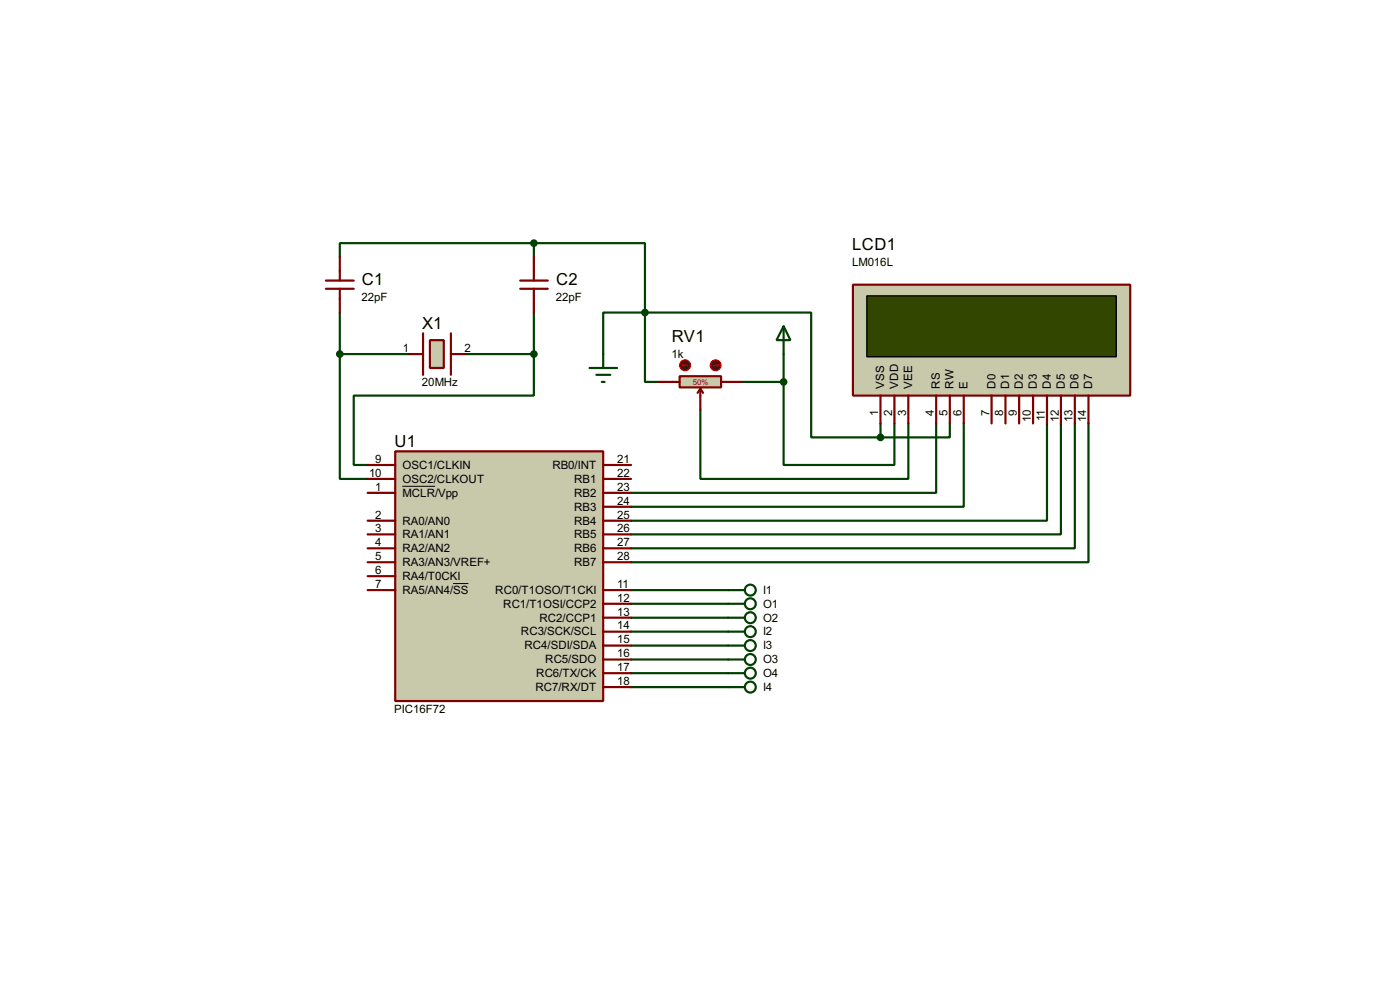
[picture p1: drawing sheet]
<svg xmlns="http://www.w3.org/2000/svg" width="256mm" height="180mm" viewBox="0 0 256 180" stroke-linecap="round" stroke-linejoin="round" font-family="sans-serif">
<g fill="none" stroke="#004000" stroke-width=".4">
<path d="M62.3 57.2v7.6M97.8 44.5h-35.5v2.5M97.8 44.5h20.4v12.7M97.8 44.5v2.5M97.8 57.2v7.6M118.2 57.2h-7.7v7.6M118.2 57.2h30.4v22.9h12.7M118.2 57.2v12.7h2.5M62.3 64.8v22.9h5.1M62.3 64.8h12.7M85.1 64.8h12.7M97.8 64.8v7.6h-33v12.7h2.6"/>
<path d="M128.3 75v12.7h38.1v-10.2M135.9 69.9h7.7M143.6 69.9v15.2h20.3v-7.6M143.6 64.8v5.1M161.3 77.5v2.6M171.5 77.5v12.7h-55.9M174 77.5v2.6h-12.7M176.6 77.5v15.3h-61M191.8 77.5v17.8h-76.2M194.4 77.5v20.3h-78.8M196.9 77.5v22.9h-81.3M199.4 77.5v25.4h-83.8"/>
<path d="M115.6 108h17.8M115.6 110.5h17.8M115.6 113.1h17.8M115.6 115.6h17.8M115.6 118.2h17.8M115.6 120.7h17.8M115.6 123.2h17.8M115.6 125.8h17.8"/>
</g>
<path d="M72.4 82.6h38.1v45.7h-38.1z" fill="#c8c8aa" stroke="#800000" stroke-width=".4"/>
<g fill="none" stroke="#800000" stroke-width=".4">
<path d="M67.4 95.3h5M67.4 97.8h5M67.4 85.1h5M67.4 87.7h5M67.4 90.2h5M110.5 95.3h5.1M110.5 97.8h5.1M110.5 85.1h5.1M110.5 87.7h5.1M110.5 92.8h5.1M110.5 90.2h5.1M67.4 100.4h5"/>
<path d="M67.4 105.5h5M67.4 108h5M67.4 102.9h5M110.5 100.4h5.1M110.5 108h5.1M110.5 110.5h5.1M110.5 113.1h5.1M110.5 115.6h5.1M110.5 102.9h5.1M110.5 118.2h5.1M110.5 125.8h5.1M110.5 123.2h5.1"/>
<path d="M110.5 120.7h5.1"/>
</g>
<path d="M73.7 89h6M83 106.8h2.8" fill="none" stroke="#000" stroke-width=".18"/>
<path d="M156.3 52.1h50.8v20.3h-50.8z" fill="#c8c8aa" stroke="#800000" stroke-width=".4"/>
<path d="M158.8 54.2h45.7v11.1h-45.7z" fill="#324600" stroke="#000" stroke-width=".25"/>
<g fill="none" stroke="#800000" stroke-width=".4">
<path d="M161.3 72.4v5.1M163.9 72.4v5.1M166.4 72.4v5.1M171.5 72.4v5.1M174 72.4v5.1M176.6 72.4v5.1M181.7 72.4v5.1M184.2 72.4v5.1M186.7 72.4v5.1M189.3 72.4v5.1M191.8 72.4v5.1M194.4 72.4v5.1"/>
<path d="M196.9 72.4v5.1M199.4 72.4v5.1"/>
</g>
<path d="M108 67.4h5.1M109.3 68.6h2.5M110.3 69.9h.5M110.5 64.8v2.6" fill="none" stroke="#004000" stroke-width=".4"/>
<circle cx="161.3" cy="80.1" r=".5" fill="#004000" stroke="#004000" stroke-width=".4"/>
<path d="M124.5 68.9h7.6v2h-7.6z" fill="#c8c8aa" stroke="#800000" stroke-width=".4"/>
<path d="M120.7 69.9h3.8M128.3 71.2l-.5 .7M128.3 71.2l.5 .7M128.3 71.2v3.8M132.1 69.9h3.8" fill="none" stroke="#800000" stroke-width=".4"/>
<circle cx="131.1" cy="66.9" r="1" fill="#400000" stroke="#f00" stroke-width=".2"/>
<path d="M130.6 66.9h1M131.4 66.6l.2 .3M131.6 66.9l-.2 .2" fill="none" stroke="#f00" stroke-width=".2"/>
<circle cx="125.5" cy="66.9" r="1" fill="#400000" stroke="#f00" stroke-width=".2"/>
<path d="M125 66.9l.3 .2M125 66.9h1M125.3 66.6l-.3 .3" fill="none" stroke="#f00" stroke-width=".2"/>
<g fill="#004000" stroke="#004000" stroke-width=".4">
<circle cx="118.1" cy="57.2" r=".5"/>
<circle cx="143.5" cy="69.9" r=".5"/>
</g>
<path d="M143.6 59.7l1.2 2.6h-2.5zM143.6 59.7v5.1" fill="none" stroke="#004000" stroke-width=".4"/>
<path d="M77.5 61v7.6M82.6 61v7.6" fill="none" stroke="#800000" stroke-width=".4"/>
<path d="M78.8 62.3h2.5v5.1h-2.5z" fill="#c8c8aa" stroke="#800000" stroke-width=".4"/>
<path d="M59.7 52.9h5.1M59.7 51.4h5.1M62.3 47v4.4M62.3 52.9v4.3M95.3 52.9h5.1M95.3 51.4h5.1M97.8 47v4.4M97.8 52.9v4.3M75 64.8h2.5M82.6 64.8h2.5" fill="none" stroke="#800000" stroke-width=".4"/>
<g fill="#004000" stroke="#004000" stroke-width=".4">
<circle cx="62.2" cy="64.8" r=".5"/>
<circle cx="97.8" cy="64.8" r=".5"/>
<circle cx="97.8" cy="44.5" r=".5"/>
</g>
<g fill="none" stroke="#004000" stroke-width=".4">
<path d="M133.4 108h3.1M133.4 110.5h3.1M133.4 113.1h3.1M133.4 115.6h3.1M133.4 118.2h3.1M133.4 120.7h3.1M133.4 123.2h3.1M133.4 125.8h3.1"/>
<circle cx="137.4" cy="118.2" r="1"/>
<circle cx="137.4" cy="113.1" r="1"/>
<circle cx="137.4" cy="108" r="1"/>
<circle cx="137.4" cy="115.6" r="1"/>
<circle cx="137.4" cy="110.5" r="1"/>
<circle cx="137.4" cy="125.8" r="1"/>
<circle cx="137.4" cy="120.7" r="1"/>
<circle cx="137.4" cy="123.2" r="1"/>
</g>
<g font-size="3.4">
<text x="156.1" y="45.8">LCD1</text>
<text x="66.3" y="52.1">C1</text>
<text x="101.9" y="52.1">C2</text>
<text x="77.4" y="60.2">X1</text>
<text x="123.1" y="62.5">RV1</text>
<text x="72.3" y="81.8">U1</text>
</g>
<g font-size="2.4">
<text x="156.1" y="48.7">LM016L</text>
<text x="66.3" y="55">22pF</text>
<text x="101.9" y="55">22pF</text>
<text x="73.8" y="64.4">1</text>
<text x="85.1" y="64.4">2</text>
<text x="123" y="65.5">1k</text>
<text x="77.3" y="70.7">20MHz</text>
<text x="162" y="71.1" transform="rotate(-90 162 71.1)">VSS</text>
<text x="164.6" y="71.1" transform="rotate(-90 164.6 71.1)">VDD</text>
<text x="167.1" y="71.1" transform="rotate(-90 167.1 71.1)">VEE</text>
<text x="172.2" y="71.1" transform="rotate(-90 172.2 71.1)">RS</text>
<text x="174.7" y="71.1" transform="rotate(-90 174.7 71.1)">RW</text>
<text x="177.3" y="71.1" transform="rotate(-90 177.3 71.1)">E</text>
<text x="182.4" y="71.1" transform="rotate(-90 182.4 71.1)">D0</text>
<text x="184.9" y="71.1" transform="rotate(-90 184.9 71.1)">D1</text>
<text x="187.4" y="71.1" transform="rotate(-90 187.4 71.1)">D2</text>
<text x="190" y="71.1" transform="rotate(-90 190 71.1)">D3</text>
<text x="192.5" y="71.1" transform="rotate(-90 192.5 71.1)">D4</text>
<text x="195.1" y="71.1" transform="rotate(-90 195.1 71.1)">D5</text>
<text x="197.6" y="71.1" transform="rotate(-90 197.6 71.1)">D6</text>
<text x="200.1" y="71.1" transform="rotate(-90 200.1 71.1)">D7</text>
<text x="160.9" y="76.1" transform="rotate(-90 160.9 76.1)">1</text>
<text x="163.5" y="76.1" transform="rotate(-90 163.5 76.1)">2</text>
<text x="166" y="76.1" transform="rotate(-90 166 76.1)">3</text>
<text x="171.1" y="76.1" transform="rotate(-90 171.1 76.1)">4</text>
<text x="173.6" y="76.1" transform="rotate(-90 173.6 76.1)">5</text>
<text x="176.2" y="76.1" transform="rotate(-90 176.2 76.1)">6</text>
<text x="181.3" y="76.1" transform="rotate(-90 181.3 76.1)">7</text>
<text x="183.8" y="76.1" transform="rotate(-90 183.8 76.1)">8</text>
<text x="186.3" y="76.1" transform="rotate(-90 186.3 76.1)">9</text>
<text x="188.9" y="77.3" transform="rotate(-90 188.9 77.3)">10</text>
<text x="191.4" y="77.1" transform="rotate(-90 191.4 77.1)">11</text>
<text x="194" y="77.3" transform="rotate(-90 194 77.3)">12</text>
<text x="196.5" y="77.3" transform="rotate(-90 196.5 77.3)">13</text>
<text x="199" y="77.3" transform="rotate(-90 199 77.3)">14</text>
<text x="67.6" y="87.3">10</text>
<text x="68.8" y="84.7">9</text>
<text x="68.8" y="89.8">1</text>
<text x="73.7" y="85.8">OSC1/CLKIN</text>
<text x="73.7" y="88.4">OSC2/CLKOUT</text>
<text x="101.2" y="85.8">RB0/INT</text>
<text x="105.2" y="88.4">RB1</text>
<text x="113.1" y="89.8">23</text>
<text x="113.1" y="87.3">22</text>
<text x="113.1" y="84.7">21</text>
<text x="68.8" y="94.9">2</text>
<text x="73.7" y="90.9">MCLR/Vpp</text>
<text x="105.2" y="93.5">RB3</text>
<text x="105.2" y="90.9">RB2</text>
<text x="113.1" y="94.9">25</text>
<text x="113.1" y="92.4">24</text>
<text x="68.8" y="97.4">3</text>
<text x="68.8" y="100">4</text>
<text x="73.7" y="96">RA0/AN0</text>
<text x="73.7" y="98.5">RA1/AN1</text>
<text x="73.7" y="101.1">RA2/AN2</text>
<text x="105.2" y="101.1">RB6</text>
<text x="105.2" y="98.5">RB5</text>
<text x="105.2" y="96">RB4</text>
<text x="113.1" y="100">27</text>
<text x="113.1" y="97.4">26</text>
<text x="68.8" y="105.1">6</text>
<text x="68.8" y="107.6">7</text>
<text x="68.8" y="102.5">5</text>
<text x="73.7" y="106.2">RA4/T0CKI</text>
<text x="73.7" y="103.6">RA3/AN3/VREF+</text>
<text x="105.2" y="103.6">RB7</text>
<text x="113.1" y="102.5">28</text>
<text x="113.1" y="107.6">11</text>
<text x="73.7" y="108.7">RA5/AN4/SS</text>
<text x="90.7" y="108.7">RC0/T1OSO/T1CKI</text>
<text x="92.2" y="111.2">RC1/T1OSI/CCP2</text>
<text x="98.8" y="113.8">RC2/CCP1</text>
<text x="113.1" y="110.1">12</text>
<text x="113.1" y="112.7">13</text>
<text x="139.8" y="108.7">I1</text>
<text x="139.8" y="111.2">O1</text>
<text x="139.8" y="113.8">O2</text>
<text x="95.4" y="116.3">RC3/SCK/SCL</text>
<text x="96.1" y="118.9">RC4/SDI/SDA</text>
<text x="113.1" y="115.2">14</text>
<text x="113.1" y="117.8">15</text>
<text x="139.8" y="116.3">I2</text>
<text x="139.8" y="118.9">I3</text>
<text x="98.2" y="123.9">RC6/TX/CK</text>
<text x="99.9" y="121.4">RC5/SDO</text>
<text x="113.1" y="125.4">18</text>
<text x="113.1" y="122.8">17</text>
<text x="113.1" y="120.3">16</text>
<text x="139.8" y="121.4">O3</text>
<text x="139.8" y="123.9">O4</text>
<text x="72.2" y="130.4">PIC16F72</text>
<text x="98.1" y="126.5">RC7/RX/DT</text>
<text x="139.8" y="126.5">I4</text>
</g>
<text font-size="1.6" fill="#c00000" x="126.9" y="70.4">50%</text>
</svg>
